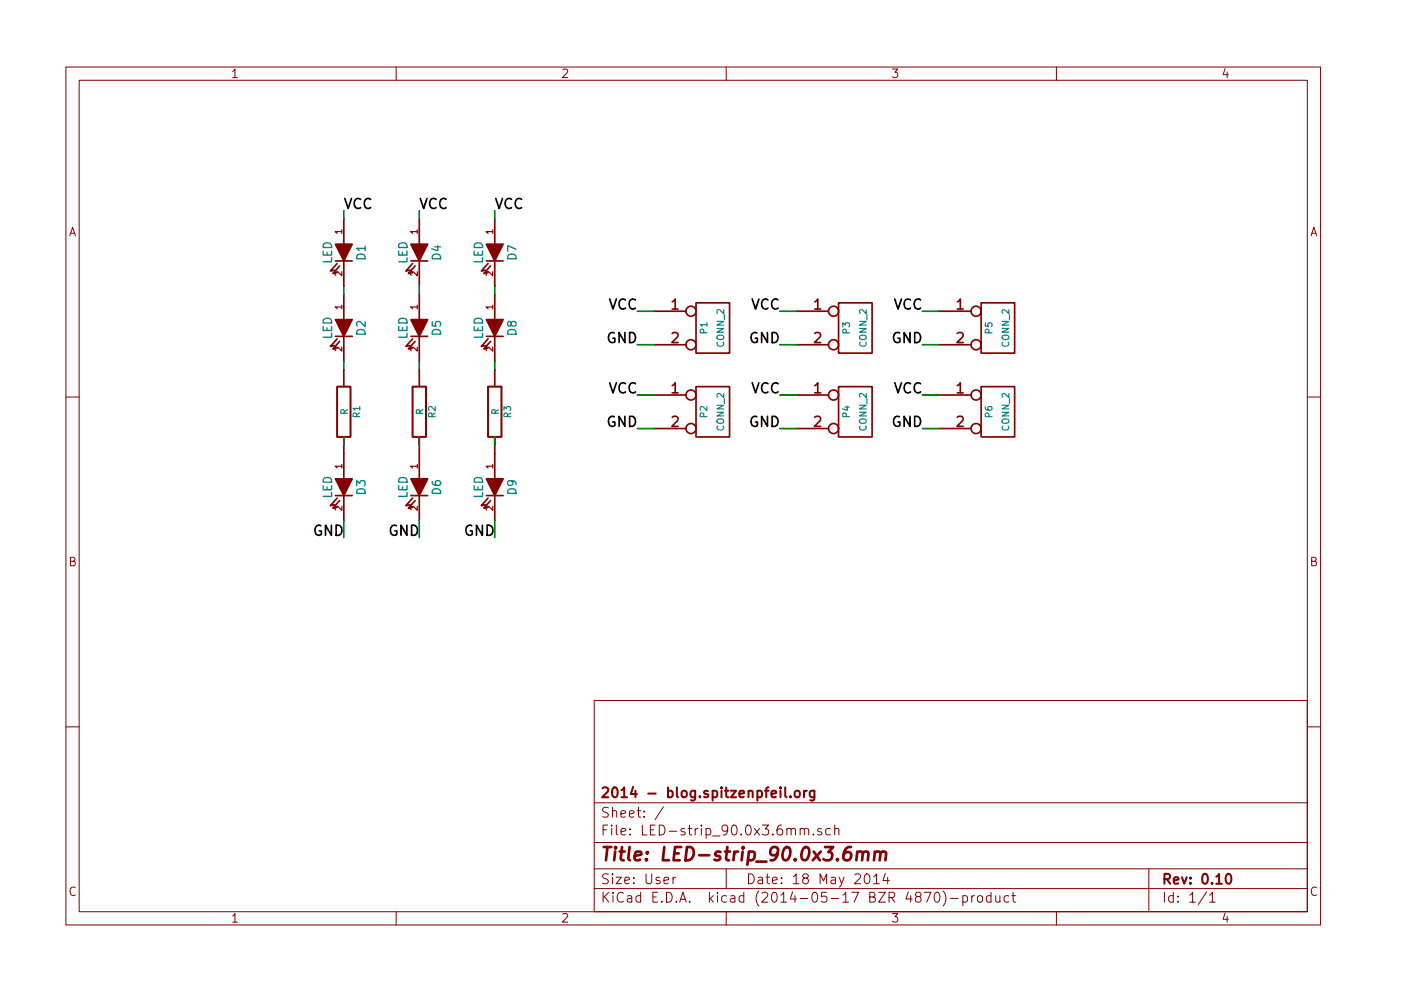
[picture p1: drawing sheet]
<svg xmlns="http://www.w3.org/2000/svg" width="297mm" height="210mm" viewBox="0 0 297 210" stroke-linecap="round" stroke-linejoin="round" font-family="sans-serif">
<g fill="none" stroke="#840000" stroke-width=".21">
<path d="M14 14.2h266v182h-266zM16.8 17h260.4v176.4h-260.4zM84 14.2v2.8M154 14.2v2.8M224 14.2v2.8M14 84.2h2.8M277.2 84.2h2.8M14 154.2h2.8M126 148.6h151.2v44.8h-151.2zM277.2 154.2h2.8M126 178.8h151.2M126 170.3h151.2"/>
<path d="M140.7 171.2l-1.8 2.7M169.6 175.9a.53 .53 0 0 1 .9 .1v1.2M170.5 176a.5 .5 0 0 1 .5-.3 .5 .5 0 0 1 .5 .3v1.2M172.5 177h.1l-.1 .2-.1-.2h.1v.2M174.2 175.9a.49 .49 0 0 0-.9 .3l.4 .3h.5l.1 .3-.3 .4-.7-.2M176 175.9l-.6-.1-.3 .4 .1 .8 .2 .2 .6-.2M177 175.9a.53 .53 0 0 1 .9 .1v1.2M177 175.1v2.1M84 193.4v2.8M126 188.5h151.2M126 184.3h151.2M142.7 186.1v1.4"/>
<path d="M143.3 186.1l-.4 .1-.2 .3M154 184.3v4.2M154 193.4v2.8M183.4 185.6a.49 .49 0 0 1 .5-.2 .49 .49 0 0 1 .4 .4 1.08 1.08 0 0 1-.6 1.7 1.26 1.26 0 0 1-.3-1.9zM185.2 186l.6-.6v2.1M185.2 187.5h1.2M187.7 185.3l-.5 1.5h1.3M188.2 186.1v1.4M196 189.3h1.4l-.9 2.1M198.3 189.5a.49 .49 0 0 1 .5-.2 .49 .49 0 0 1 .4 .4 1.08 1.08 0 0 1-.6 1.7 1.26 1.26 0 0 1-.3-1.9zM199.9 189a2.39 2.39 0 0 1 0 3.2M201.5 190.6h1.6"/>
<path d="M204.1 190.1a.67 .67 0 0 1 .9 .1l.1 .2-.1 .8a.67 .67 0 0 1-.9 .1M204.1 190v2.1M206 190v1.4M206.6 190l-.4 .1-.2 .3M207.3 190.2a.58 .58 0 0 1 1 .2v.6a.57 .57 0 0 1-.5 .4 .57 .57 0 0 1-.6-.4zM210.1 190.1l-.6-.1-.4 .4 .1 .8 .3 .2 .6-.1M210.1 189.3v2.1M211.1 190l.1 1.3a.56 .56 0 0 0 .8-.1M212 190v1.4M213.9 190.1l-.6-.1-.4 .4 .1 .8 .3 .2 .6-.1M214.5 190h.8M214.8 189.3v1.8l.5 .3"/>
<path d="M224 193.4v2.8M243.6 184.3v9.1M255.8 189.2l-1.7 2.7M256.4 189.9l.7-.6v2.1M256.4 191.4h1.3"/>
</g>
<path d="M71.5 82h2.8v10.7h-2.8zM87.5 82h2.8v10.7h-2.8zM103.5 82h2.8v10.7h-2.8zM166.5 167.1v1.8l.3 .3M167.6 169h.1l-.1 .2-.1-.2h.1v.2M168.6 167.9a.58 .58 0 0 1 1 .3v.6a.57 .57 0 0 1-.6 .4 .57 .57 0 0 1-.5-.4zM170.5 167.8v1.4M171.1 167.8l-.4 .1-.2 .3M172.7 167.8v1.7a.55 .55 0 0 1-.9 .3M172.7 167.9l-.6-.1-.4 .4 .1 .8 .3 .2 .6-.2M260.1 185.6a.49 .49 0 0 1 .5-.2 .49 .49 0 0 1 .4 .4 1.08 1.08 0 0 1-.6 1.7 1.26 1.26 0 0 1-.3-1.9z" fill="none" stroke="#840000" stroke-width=".43"/>
<path d="M181.7 180.9a.73 .73 0 0 1 1.2 .2l-.1 1.4M181.8 180.7l-.2 1.8M182.9 181.1a.73 .73 0 0 1 1.1-.3l.2 .3-.2 1.4M185.5 180.9a.73 .73 0 0 1 1.2 .2l-.2 1.4M185.5 180.7l-.2 1.8M186.7 181.1a.73 .73 0 0 1 1.1-.3l.1 .3-.2 1.4" fill="none" stroke="#840000" stroke-width=".57"/>
<g fill="none" stroke="#840000" stroke-width=".36">
<path d="M71.1 55.4h3.6M71.5 55.9l-1.5 1.6 .9-.2M72 56.4l-1.4 1.6 .9-.1M72.9 46.5v5.3M72.9 55.4v5.3M87.1 55.4h3.6M87.5 55.9l-1.4 1.6 .8-.2M88 56.4l-1.4 1.6 .9-.1M88.9 46.5v5.3M88.9 55.4v5.3M103.1 55.4h3.6M103.5 55.9l-1.4 1.6 .8-.2"/>
<path d="M104 56.4l-1.4 1.6 .9-.1M104.9 46.5v5.3M104.9 55.4v5.3M71.1 71.4h3.6M71.5 71.9l-1.5 1.6 .9-.2M72 72.4l-1.4 1.6 .9-.1M72.9 62.5v5.3M72.9 71.4v5.3M72.9 78.5v3.5M87.1 71.4h3.6M87.5 71.9l-1.4 1.6 .8-.2M88 72.4l-1.4 1.6 .9-.1"/>
<path d="M88.9 62.5v5.3M88.9 71.4v5.3M88.9 78.5v3.5M103.1 71.4h3.6M103.5 71.9l-1.4 1.6 .8-.2M104 72.4l-1.4 1.6 .9-.1M104.9 62.5v5.3M104.9 71.4v5.3M104.9 78.5v3.5M138.7 66h6.7M138.7 73.1h6.7M147.6 64.3h7.1v10.6h-7.1z"/>
<path d="M168.9 66h6.8M168.9 73.1h6.8M177.8 64.3h7.1v10.6h-7.1zM199.1 66h6.8M199.1 73.1h6.8M208 64.3h7.1v10.6h-7.1zM72.9 92.7v8.9M88.9 92.7v8.9M104.9 92.7v8.9M138.7 83.8h6.7M138.7 90.9h6.7M147.6 82h7.1v10.7h-7.1z"/>
<path d="M168.9 83.8h6.8M168.9 90.9h6.8M177.8 82h7.1v10.7h-7.1zM199.1 83.8h6.8M199.1 90.9h6.8M208 82h7.1v10.7h-7.1zM71.1 105.1h3.6M71.5 105.7l-1.5 1.6 .9-.2M72 106.2l-1.4 1.6 .9-.2M72.9 105.1v5.4M87.1 105.1h3.6M87.5 105.7l-1.4 1.6 .8-.2"/>
<path d="M88 106.2l-1.4 1.6 .9-.2M88.9 105.1v5.4M103.1 105.1h3.6M103.5 105.7l-1.4 1.6 .8-.2M104 106.2l-1.4 1.6 .9-.2M104.9 105.1v5.4"/>
<circle cx="146.5" cy="66" r="1.07"/>
<circle cx="146.5" cy="73.1" r="1.07"/>
<circle cx="176.7" cy="66" r="1.07"/>
<circle cx="176.7" cy="73.1" r="1.07"/>
<circle cx="206.9" cy="66" r="1.07"/>
<circle cx="206.9" cy="73.1" r="1.07"/>
<circle cx="146.5" cy="83.8" r="1.07"/>
<circle cx="146.5" cy="90.9" r="1.07"/>
<circle cx="176.7" cy="83.8" r="1.07"/>
<circle cx="176.7" cy="90.9" r="1.07"/>
<circle cx="206.9" cy="83.8" r="1.07"/>
<circle cx="206.9" cy="90.9" r="1.07"/>
</g>
<g fill="#840000" stroke="#840000" stroke-width=".36">
<path d="M71.1 51.8h3.6l-1.8 3.6z"/>
<path d="M71.1 67.8h3.6l-1.8 3.6z"/>
<path d="M71.1 101.6h3.6l-1.8 3.5z"/>
<path d="M87.1 51.8h3.6l-1.8 3.6z"/>
<path d="M87.1 67.8h3.6l-1.8 3.6z"/>
<path d="M87.1 101.6h3.6l-1.8 3.5z"/>
<path d="M103.1 51.8h3.6l-1.8 3.6z"/>
<path d="M103.1 67.8h3.6l-1.8 3.6z"/>
<path d="M103.1 101.6h3.6l-1.8 3.5z"/>
</g>
<g fill="none" stroke="#008400" stroke-width=".36">
<path d="M72.9 44.7v1.8M88.9 44.7v1.8M104.9 44.7v1.8M72.9 60.7v1.8M72.9 76.7v1.8M88.9 60.7v1.8M88.9 76.7v1.8M104.9 60.7v1.8M104.9 76.7v1.8M135.1 66h3.6M135.1 73.1h3.6M165.3 66h3.6"/>
<path d="M165.3 73.1h3.6M195.6 66h3.5M195.6 73.1h3.5M72.9 92.7v1.8M88.9 92.7v1.8M104.9 92.7v1.8M135.1 83.8h3.6M135.1 90.9h3.6M165.3 83.8h3.6M165.3 90.9h3.6M195.6 83.8h3.5M195.6 90.9h3.5"/>
</g>
<text font-size="3.9" fill="#840000" x="127.4" y="182.7">Title: LED-strip_90.0x3.6mm</text>
<g font-size="3">
<text x="72.9" y="44.3">VCC</text>
<text x="88.9" y="44.3">VCC</text>
<text x="104.9" y="44.3">VCC</text>
<text x="128.9" y="65.7">VCC</text>
<text x="159.1" y="65.7">VCC</text>
<text x="189.3" y="65.7">VCC</text>
<text x="128.5" y="72.8">GND</text>
<text x="158.7" y="72.8">GND</text>
<text x="189" y="72.8">GND</text>
<text x="128.9" y="83.5">VCC</text>
<text x="159.1" y="83.5">VCC</text>
<text x="189.3" y="83.5">VCC</text>
<text x="128.5" y="90.6">GND</text>
<text x="158.7" y="90.6">GND</text>
<text x="189" y="90.6">GND</text>
</g>
<g font-size="3" fill="#840000">
<text x="142.3" y="65.7">1</text>
<text x="172.5" y="65.7">1</text>
<text x="202.8" y="65.7">1</text>
<text x="142.3" y="72.8">2</text>
<text x="172.5" y="72.8">2</text>
<text x="202.8" y="72.8">2</text>
<text x="142.3" y="83.5">1</text>
<text x="172.5" y="83.5">1</text>
<text x="202.8" y="83.5">1</text>
<text x="142.3" y="90.6">2</text>
<text x="172.5" y="90.6">2</text>
<text x="202.8" y="90.6">2</text>
</g>
<g font-size="3" fill="#008400">
<text x="66.3" y="113.7">GND</text>
<text x="82.3" y="113.7">GND</text>
<text x="98.3" y="113.7">GND</text>
</g>
<g font-size="2.9" fill="#840000">
<text x="127.4" y="173.5">Sheet: /</text>
<text x="127.4" y="169.3">2014 - blog.spitzenpfeil.org</text>
<text x="127.4" y="177.3">File: LED-strip_90.0x3.6mm.sch</text>
<text x="127.4" y="191.5">KiCad E.D.A. kicad (2014-05-17 BZR 4870)-product</text>
<text x="127.4" y="187.6">Size: User</text>
<text x="158.2" y="187.6">Date: 18 May 2014</text>
<text x="246.4" y="187.6">Rev: 0.10</text>
<text x="246.4" y="191.5">Id: 1/1</text>
</g>
<g font-size="2.5" fill="#840000">
<text x="49" y="16.5">1</text>
<text x="119" y="16.5">2</text>
<text x="189" y="16.5">3</text>
<text x="259" y="16.5">4</text>
<text x="14.5" y="50.1">A</text>
<text x="277.7" y="50.1">A</text>
<text x="14.5" y="120.1">B</text>
<text x="277.7" y="120.1">B</text>
<text x="14.5" y="190.1">C</text>
<text x="277.7" y="190.1">C</text>
<text x="49" y="195.7">1</text>
<text x="119" y="195.7">2</text>
<text x="189" y="195.7">3</text>
<text x="259" y="195.7">4</text>
</g>
<g font-size="2.5" fill="#008484">
<text x="70.4" y="56" transform="rotate(-90 70.4 56)">LED</text>
<text x="77.5" y="55.2" transform="rotate(-90 77.5 55.2)">D1</text>
<text x="86.4" y="56" transform="rotate(-90 86.4 56)">LED</text>
<text x="93.5" y="55.2" transform="rotate(-90 93.5 55.2)">D4</text>
<text x="102.4" y="56" transform="rotate(-90 102.4 56)">LED</text>
<text x="109.5" y="55.2" transform="rotate(-90 109.5 55.2)">D7</text>
<text x="77.5" y="71.2" transform="rotate(-90 77.5 71.2)">D2</text>
<text x="93.5" y="71.2" transform="rotate(-90 93.5 71.2)">D5</text>
<text x="109.5" y="71.2" transform="rotate(-90 109.5 71.2)">D8</text>
<text x="70.4" y="72" transform="rotate(-90 70.4 72)">LED</text>
<text x="86.4" y="72" transform="rotate(-90 86.4 72)">LED</text>
<text x="102.4" y="72" transform="rotate(-90 102.4 72)">LED</text>
<text x="70.4" y="105.8" transform="rotate(-90 70.4 105.8)">LED</text>
<text x="77.5" y="104.9" transform="rotate(-90 77.5 104.9)">D3</text>
<text x="86.4" y="105.8" transform="rotate(-90 86.4 105.8)">LED</text>
<text x="93.5" y="104.9" transform="rotate(-90 93.5 104.9)">D6</text>
<text x="102.4" y="105.8" transform="rotate(-90 102.4 105.8)">LED</text>
<text x="109.5" y="104.9" transform="rotate(-90 109.5 104.9)">D9</text>
</g>
<g font-size="2" fill="#840000">
<text x="72.5" y="49.7" transform="rotate(-90 72.5 49.7)">1</text>
<text x="88.5" y="49.7" transform="rotate(-90 88.5 49.7)">1</text>
<text x="104.5" y="49.7" transform="rotate(-90 104.5 49.7)">1</text>
<text x="72.5" y="58.6" transform="rotate(-90 72.5 58.6)">2</text>
<text x="88.5" y="58.6" transform="rotate(-90 88.5 58.6)">2</text>
<text x="104.5" y="58.6" transform="rotate(-90 104.5 58.6)">2</text>
<text x="72.5" y="65.7" transform="rotate(-90 72.5 65.7)">1</text>
<text x="88.5" y="65.7" transform="rotate(-90 88.5 65.7)">1</text>
<text x="104.5" y="65.7" transform="rotate(-90 104.5 65.7)">1</text>
<text x="72.5" y="74.6" transform="rotate(-90 72.5 74.6)">2</text>
<text x="88.5" y="74.6" transform="rotate(-90 88.5 74.6)">2</text>
<text x="104.5" y="74.6" transform="rotate(-90 104.5 74.6)">2</text>
<text x="72.5" y="99.5" transform="rotate(-90 72.5 99.5)">1</text>
<text x="88.5" y="99.5" transform="rotate(-90 88.5 99.5)">1</text>
<text x="104.5" y="99.5" transform="rotate(-90 104.5 99.5)">1</text>
<text x="72.5" y="108.3" transform="rotate(-90 72.5 108.3)">2</text>
<text x="88.5" y="108.3" transform="rotate(-90 88.5 108.3)">2</text>
<text x="104.5" y="108.3" transform="rotate(-90 104.5 108.3)">2</text>
</g>
<g font-size="2" fill="#008484">
<text x="149.9" y="70.8" transform="rotate(-90 149.9 70.8)">P1</text>
<text x="180.2" y="70.8" transform="rotate(-90 180.2 70.8)">P3</text>
<text x="210.4" y="70.8" transform="rotate(-90 210.4 70.8)">P5</text>
<text x="153.5" y="73.6" transform="rotate(-90 153.5 73.6)">CONN_2</text>
<text x="183.7" y="73.6" transform="rotate(-90 183.7 73.6)">CONN_2</text>
<text x="214" y="73.6" transform="rotate(-90 214 73.6)">CONN_2</text>
<text x="73.7" y="88" transform="rotate(-90 73.7 88)">R</text>
<text x="76.3" y="88.6" transform="rotate(-90 76.3 88.6)">R1</text>
<text x="89.7" y="88" transform="rotate(-90 89.7 88)">R</text>
<text x="92.3" y="88.6" transform="rotate(-90 92.3 88.6)">R2</text>
<text x="105.8" y="88" transform="rotate(-90 105.8 88)">R</text>
<text x="108.3" y="88.6" transform="rotate(-90 108.3 88.6)">R3</text>
<text x="149.9" y="88.6" transform="rotate(-90 149.9 88.6)">P2</text>
<text x="180.2" y="88.6" transform="rotate(-90 180.2 88.6)">P4</text>
<text x="210.4" y="88.6" transform="rotate(-90 210.4 88.6)">P6</text>
<text x="153.5" y="91.4" transform="rotate(-90 153.5 91.4)">CONN_2</text>
<text x="183.7" y="91.4" transform="rotate(-90 183.7 91.4)">CONN_2</text>
<text x="214" y="91.4" transform="rotate(-90 214 91.4)">CONN_2</text>
</g>
</svg>
